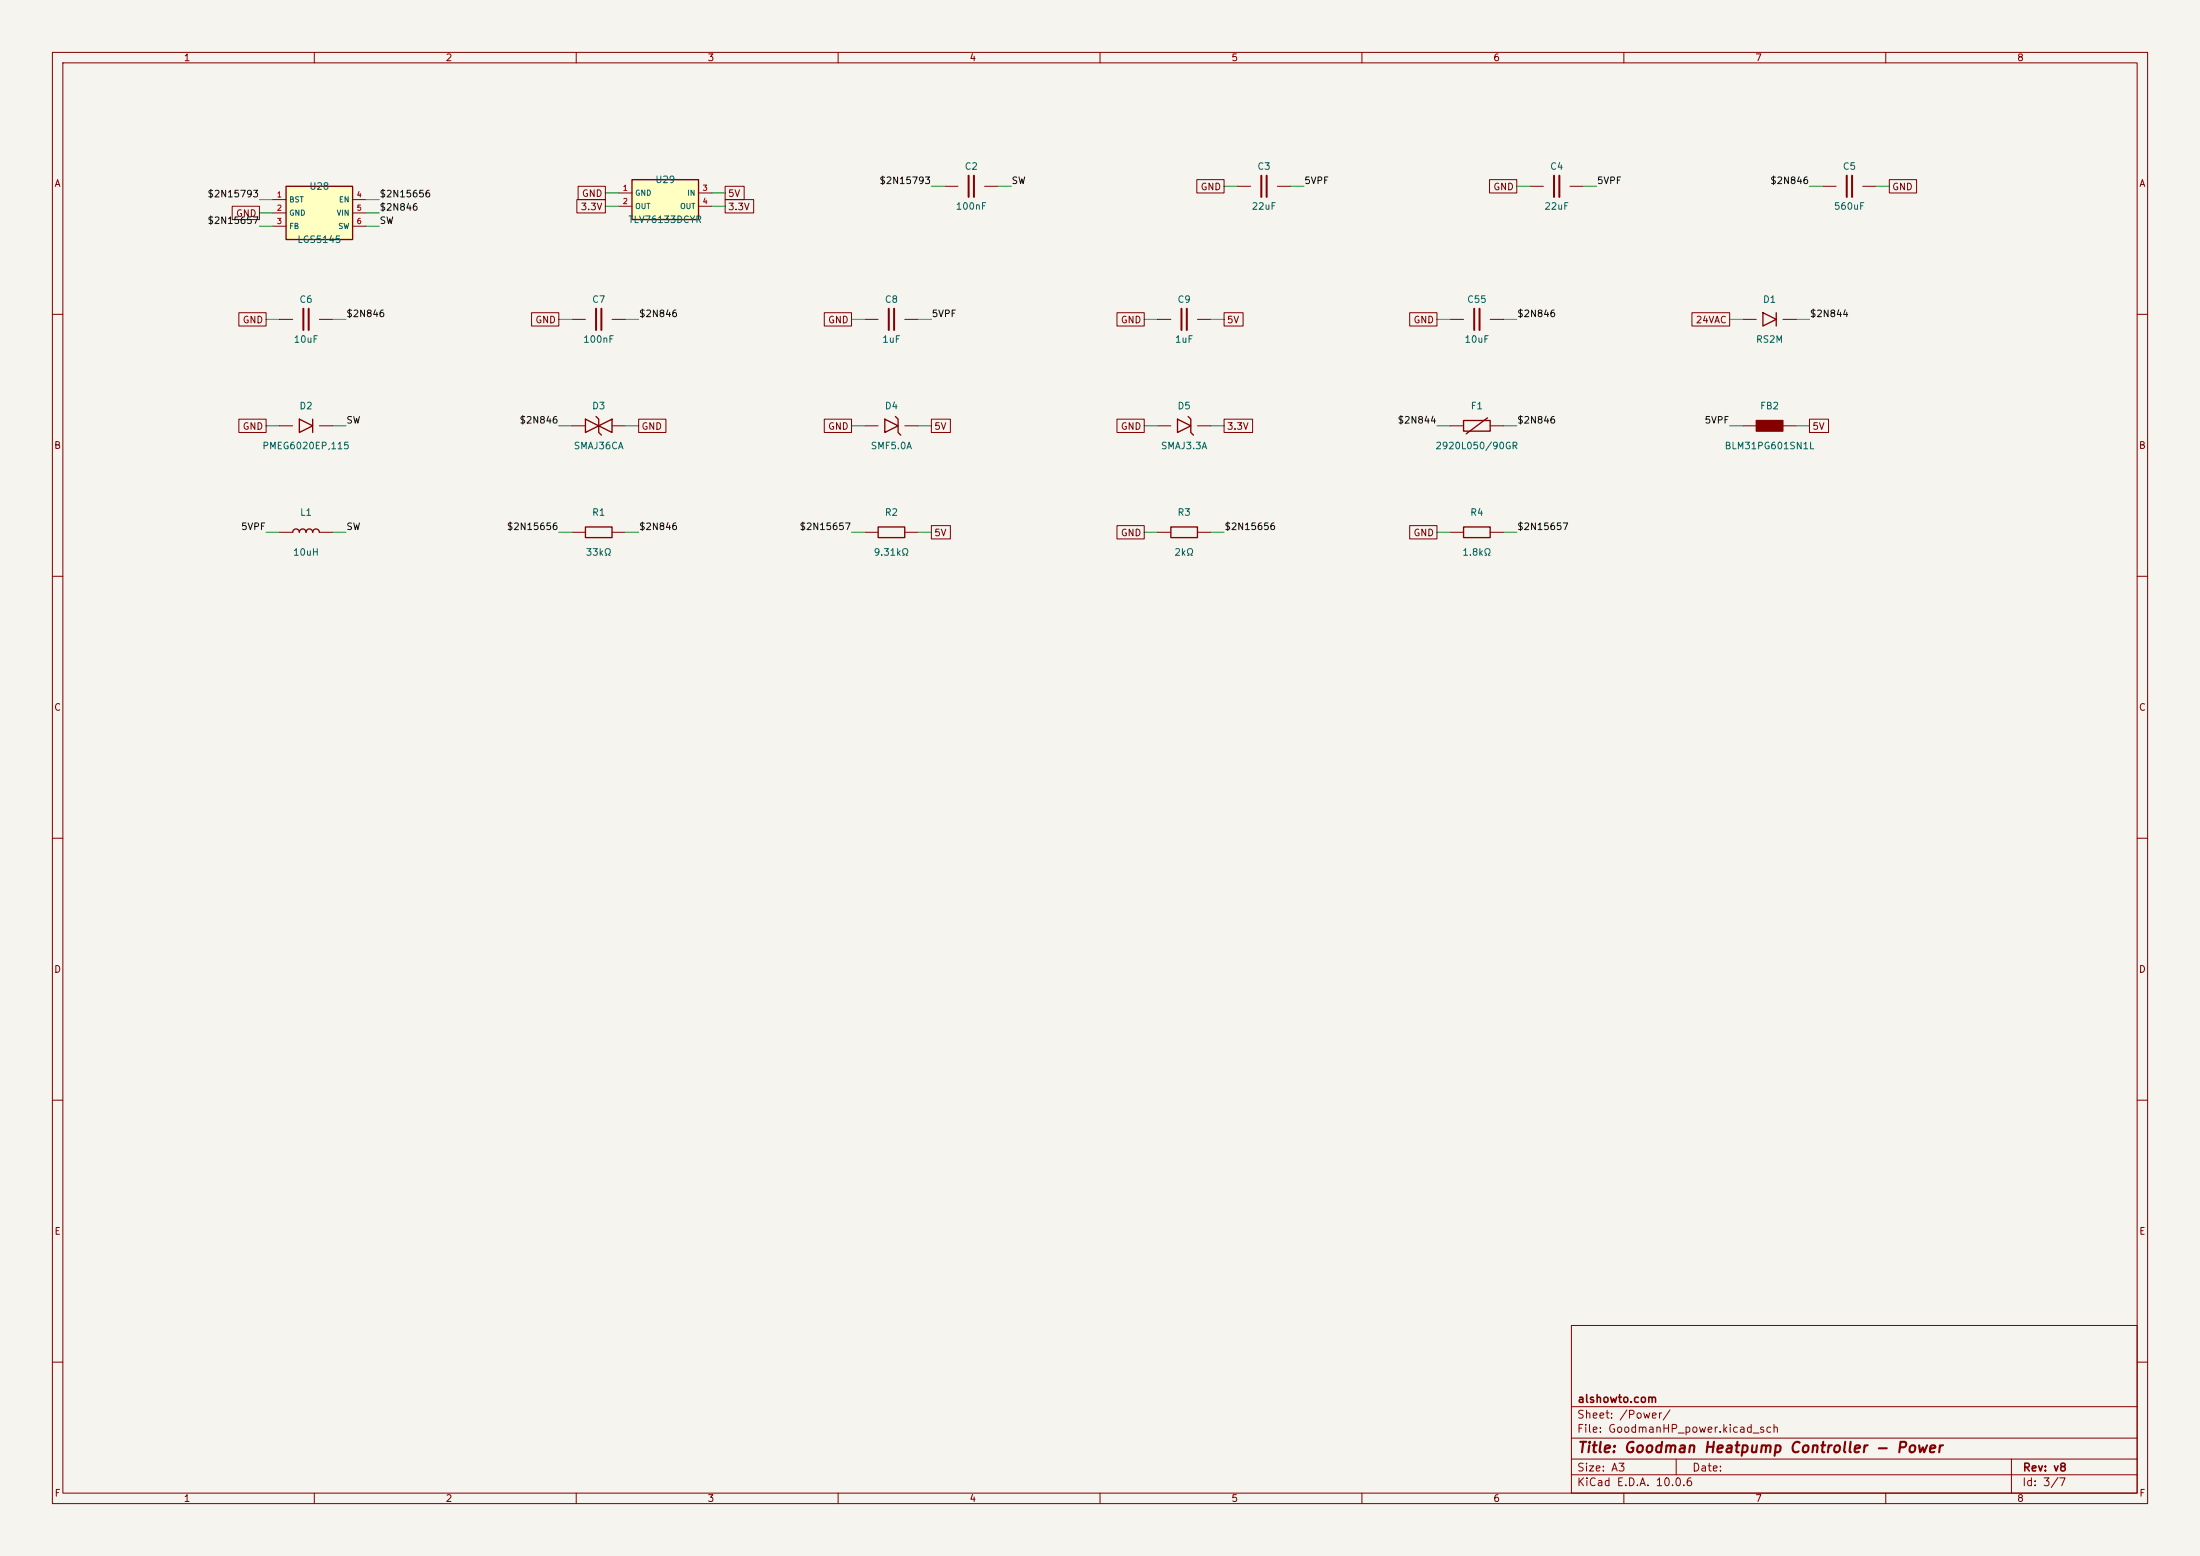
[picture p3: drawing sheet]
<svg xmlns="http://www.w3.org/2000/svg" width="420mm" height="297mm" viewBox="0 0 420 297" stroke-linecap="round" stroke-linejoin="round" font-family="sans-serif">
<path d="M0 0h420v297h-420z" fill="#f5f4ef" stroke="#f5f4ef" stroke-width=".19"/>
<g fill="none" stroke="#840000" stroke-width=".19">
<path d="M10 10h400v277h-400zM12 12h396v273h-396zM60 10v2M110 10v2M160 10v2M210 10v2M260 10v2M310 10v2M360 10v2M180.3 35.6h2.6M188 35.6h2.5M236.2 35.6h2.6"/>
<path d="M243.8 35.6h2.6M292.1 35.6h2.5M299.7 35.6h2.6M348 35.6h2.5M355.6 35.6h2.5M10 60h2M165.1 61h2.5M172.7 61h2.6M276.9 61h2.5M284.5 61h2.5M332.7 61h2.6M340.4 61h2.5"/>
<path d="M408 60h2M109.2 81.3h2.6M116.8 81.3h2.6M332.7 81.3h2.6M340.4 81.3h2.5M10 110h2M53.3 101.6h2.6M61 101.6h2.5M109.2 101.6h2.6M116.8 101.6h2.6M221 101.6h2.5M228.6 101.6h2.5"/>
<path d="M276.9 101.6h2.5M284.5 101.6h2.5M408 110h2M10 160h2M408 160h2M10 210h2M408 210h2M300 253h108v32h-108zM10 260h2M300 278.5h108M300 274.5h108M300 268.5h108"/>
<path d="M320 278.5v3M384 278.5v6.5M408 260h2M60 285v2M110 285v2M160 285v2M210 285v2M260 285v2M300 281.5h108M310 285v2M360 285v2"/>
</g>
<path d="M336.5 59.7l2.6 1.3-2.6 1.2zM339.1 59.7v2.5M113.8 79.5l.5 .5v2.6l.5 .5M111.8 80l2.5 1.3-2.5 1.3zM114.3 81.3l2.5-1.3v2.6zM55.9 101.6a.63 .63 0 0 1 .6-.6 .63 .63 0 0 1 .6 .6 .63 .63 0 0 1 .7-.6 .63 .63 0 0 1 .6 .6 .63 .63 0 0 1 .7-.6 .63 .63 0 0 1 .6 .6 .63 .63 0 0 1 .6-.6 .63 .63 0 0 1 .7 .6M111.8 100.6h5v2h-5zM223.5 100.6h5.1v2h-5.1zM279.4 100.6h5.1v2h-5.1z" fill="none" stroke="#840000" stroke-width=".25"/>
<path d="M184.9 33.5v4.1M185.9 33.5v4.1M240.8 33.5v4.1M241.8 33.5v4.1M296.7 33.5v4.1M297.7 33.5v4.1M352.6 33.5v4.1M353.6 33.5v4.1M169.7 58.9v4.1M170.7 58.9v4.1M281.4 58.9v4.1M282.4 58.9v4.1" fill="none" stroke="#840000" stroke-width=".38"/>
<path d="M335.3 80.3h5.1v2h-5.1z" fill="#840000" stroke="#840000" stroke-width=".25"/>
<path d="M54.6 35.6h12.7v10.1h-12.7z" fill="#ffffc2"/>
<path d="M54.6 35.6h12.7v10.1h-12.7zM170.9 79.5l.5 .5v2.6l.6 .5M226.8 79.5l.5 .5v2.6l.5 .5M284 79.8l-4.1 3M168.9 80l2.5 1.3-2.5 1.3zM224.8 80l2.5 1.3-2.5 1.3zM279.4 80.3h5.1v2h-5.1z" fill="none" stroke="#840000" stroke-width=".25"/>
<g fill="none" stroke="#840000" stroke-width=".19">
<path d="M52.1 38.1h2.5M67.3 38.1h2.5M52.1 40.6h2.5M52.1 43.2h2.5M67.3 40.6h2.5M67.3 43.2h2.5M53.3 61h2.6M61 61h2.5M109.2 61h2.6M116.8 61h2.6M165.1 81.3h2.5M172.7 81.3h2.6"/>
<path d="M221 81.3h2.5M228.6 81.3h2.5M276.9 81.3h2.5M284.5 81.3h2.5"/>
</g>
<path d="M57.9 58.9v4.1M58.9 58.9v4.1M113.8 58.9v4.1M114.8 58.9v4.1" fill="none" stroke="#840000" stroke-width=".38"/>
<path d="M120.6 34.3h12.7v7.6h-12.7z" fill="#ffffc2"/>
<path d="M120.6 34.3h12.7v7.6h-12.7zM57.1 80l2.6 1.3-2.6 1.3zM59.7 80v2.6M167.6 100.6h5.1v2h-5.1z" fill="none" stroke="#840000" stroke-width=".25"/>
<g fill="none" stroke="#840000" stroke-width=".19">
<path d="M44.3 39.4h5.2v2.5h-5.2zM110.1 38.1h5.5v2.5h-5.5zM110.4 35.6h5.2v2.5h-5.2zM118.1 36.8h2.5M118.1 39.4h2.5M133.3 36.8h2.6M133.3 39.4h2.6M138.4 38.1h5.5v2.5h-5.5zM138.4 35.6h3.7v2.5h-3.7zM228.5 34.3h5.2v2.5h-5.2zM284.4 34.3h5.2v2.5h-5.2zM360.7 34.3h5.2v2.5h-5.2z"/>
<path d="M45.6 59.7h5.2v2.5h-5.2zM101.5 59.7h5.2v2.5h-5.2zM157.4 59.7h5.2v2.5h-5.2zM213.2 59.7h5.2v2.5h-5.2zM233.7 59.7h3.6v2.5h-3.6zM269.1 59.7h5.2v2.5h-5.2zM323 59.7h7.2v2.5h-7.2zM221 61h2.5M228.6 61h2.5M45.6 80h5.2v2.6h-5.2zM53.3 81.3h2.6M61 81.3h2.5"/>
<path d="M121.9 80h5.2v2.6h-5.2zM157.4 80h5.2v2.6h-5.2zM177.8 80h3.6v2.6h-3.6zM213.2 80h5.2v2.6h-5.2zM233.7 80h5.4v2.6h-5.4zM345.4 80h3.7v2.6h-3.7zM165.1 101.6h2.5M172.7 101.6h2.6M177.8 100.3h3.6v2.6h-3.6zM213.2 100.3h5.2v2.6h-5.2zM269.1 100.3h5.2v2.6h-5.2z"/>
</g>
<path d="M225.6 58.9v4.1M226.6 58.9v4.1" fill="none" stroke="#840000" stroke-width=".38"/>
<g fill="none" stroke="#009600" stroke-width=".19">
<path d="M49.5 38.1h2.6M69.8 38.1h2.6M115.6 39.4h2.5M115.6 36.8h2.5M135.9 39.4h2.5M135.9 36.8h2.5M177.8 35.6h2.5M190.5 35.6h2.5M233.7 35.6h2.5M246.4 35.6h2.5M289.6 35.6h2.5M302.3 35.6h2.5"/>
<path d="M345.4 35.6h2.6M358.1 35.6h2.6M49.5 40.6h2.6M49.5 43.2h2.6M69.8 40.6h2.6M69.8 43.2h2.6M50.8 61h2.5M63.5 61h2.5M106.7 61h2.5M119.4 61h2.5M162.6 61h2.5M175.3 61h2.5"/>
<path d="M218.4 61h2.6M231.1 61h2.6M274.3 61h2.6M287 61h2.6M330.2 61h2.5M342.9 61h2.5M50.8 81.3h2.5M63.5 81.3h2.5M106.7 81.3h2.5M119.4 81.3h2.5M162.6 81.3h2.5M175.3 81.3h2.5"/>
<path d="M218.4 81.3h2.6M231.1 81.3h2.6M274.3 81.3h2.6M287 81.3h2.6M330.2 81.3h2.5M342.9 81.3h2.5M50.8 101.6h2.5M63.5 101.6h2.5M106.7 101.6h2.5M119.4 101.6h2.5M162.6 101.6h2.5M175.3 101.6h2.5"/>
<path d="M218.4 101.6h2.6M231.1 101.6h2.6M274.3 101.6h2.6M287 101.6h2.6"/>
</g>
<text font-size="2" fill="#840000" x="301" y="277.8">Title: Goodman Heatpump Controller - Power</text>
<g font-size="1.5" fill="#840000">
<text x="301" y="268.1">alshowto.com</text>
<text x="300.9" y="273.8">File: GoodmanHP_power.kicad_sch</text>
<text x="300.9" y="271.1">Sheet: /Power/</text>
<text x="300.9" y="281.2">Size: A3</text>
<text x="322.9" y="281.2">Date:</text>
<text x="386" y="281.2">Rev: v8</text>
<text x="300.9" y="284">KiCad E.D.A. 10.0.6</text>
<text x="385.9" y="284">Id: 3/7</text>
</g>
<g font-size="1.3" fill="#840000">
<text x="35" y="12">1</text>
<text x="85" y="12">2</text>
<text x="135" y="12">3</text>
<text x="185" y="12">4</text>
<text x="235" y="12">5</text>
<text x="285" y="12">6</text>
<text x="335" y="12">7</text>
<text x="385" y="12">8</text>
<text x="10.3" y="36">A</text>
<text x="408.3" y="36">A</text>
<text x="45" y="41.7">GND</text>
<text x="110.8" y="40.4">3.3V</text>
<text x="111" y="37.9">GND</text>
<text x="138.9" y="40.4">3.3V</text>
<text x="138.9" y="37.9">5V</text>
<text x="229.1" y="36.6">GND</text>
<text x="285" y="36.6">GND</text>
<text x="361.1" y="36.6">GND</text>
<text x="46.2" y="62">GND</text>
<text x="102.1" y="62">GND</text>
<text x="158" y="62">GND</text>
<text x="213.9" y="62">GND</text>
<text x="234.1" y="62">5V</text>
<text x="269.7" y="62">GND</text>
<text x="323.6" y="62">24VAC</text>
<text x="46.2" y="82.3">GND</text>
<text x="122.4" y="82.3">GND</text>
<text x="158" y="82.3">GND</text>
<text x="178.2" y="82.3">5V</text>
<text x="213.9" y="82.3">GND</text>
<text x="234.1" y="82.3">3.3V</text>
<text x="345.9" y="82.3">5V</text>
<text x="10.2" y="86">B</text>
<text x="408.2" y="86">B</text>
<text x="178.2" y="102.7">5V</text>
<text x="213.9" y="102.7">GND</text>
<text x="269.7" y="102.7">GND</text>
<text x="10.2" y="136">C</text>
<text x="408.2" y="136">C</text>
<text x="10.2" y="186">D</text>
<text x="408.2" y="186">D</text>
<text x="10.3" y="236">E</text>
<text x="408.3" y="236">E</text>
<text x="10.3" y="286">F</text>
<text x="35" y="287">1</text>
<text x="85" y="287">2</text>
<text x="135" y="287">3</text>
<text x="185" y="287">4</text>
<text x="235" y="287">5</text>
<text x="285" y="287">6</text>
<text x="335" y="287">7</text>
<text x="385" y="287">8</text>
<text x="408.3" y="286">F</text>
</g>
<g font-size="1.3" fill="#006464">
<text x="125" y="35.3">U29</text>
<text x="184.1" y="32.7">C2</text>
<text x="239.9" y="32.7">C3</text>
<text x="295.8" y="32.7">C4</text>
<text x="351.7" y="32.7">C5</text>
<text x="59" y="36.5">U28</text>
<text x="182.4" y="40.3">100nF</text>
<text x="238.8" y="40.3">22uF</text>
<text x="294.7" y="40.3">22uF</text>
<text x="350" y="40.3">560uF</text>
<text x="56.7" y="46.7">LGS5145</text>
<text x="119.9" y="42.9">TLV76133DCYR</text>
<text x="57.1" y="58.1">C6</text>
<text x="112.9" y="58.1">C7</text>
<text x="168.8" y="58.1">C8</text>
<text x="224.7" y="58.1">C9</text>
<text x="280" y="58.1">C55</text>
<text x="336.5" y="58.1">D1</text>
<text x="56" y="65.7">10uF</text>
<text x="111.2" y="65.7">100nF</text>
<text x="168.3" y="65.7">1uF</text>
<text x="224.2" y="65.7">1uF</text>
<text x="279.5" y="65.7">10uF</text>
<text x="335.1" y="65.7">RS2M</text>
<text x="57.1" y="78.4">D2</text>
<text x="112.9" y="78.4">D3</text>
<text x="168.8" y="78.4">D4</text>
<text x="224.7" y="78.4">D5</text>
<text x="280.7" y="78.4">F1</text>
<text x="335.9" y="78.4">FB2</text>
<text x="50" y="86.1">PMEG6020EP,115</text>
<text x="109.4" y="86.1">SMAJ36CA</text>
<text x="166.1" y="86.1">SMF5.0A</text>
<text x="221.5" y="86.1">SMAJ3.3A</text>
<text x="273.9" y="86.1">2920L050/90GR</text>
<text x="329.1" y="86.1">BLM31PG601SN1L</text>
<text x="57.2" y="98.8">L1</text>
<text x="112.9" y="98.8">R1</text>
<text x="168.8" y="98.8">R2</text>
<text x="224.7" y="98.8">R3</text>
<text x="280.6" y="98.8">R4</text>
<text x="55.8" y="106.4">10uH</text>
<text x="111.7" y="106.4">33kΩ</text>
<text x="166.7" y="106.4">9.31kΩ</text>
<text x="224.1" y="106.4">2kΩ</text>
<text x="279.1" y="106.4">1.8kΩ</text>
</g>
<g font-size="1.3" fill="#0f0f0f">
<text x="167.8" y="35.4">$2N15793</text>
<text x="193" y="35.4">SW</text>
<text x="248.9" y="35.4">5VPF</text>
<text x="304.8" y="35.4">5VPF</text>
<text x="337.8" y="35.4">$2N846</text>
<text x="39.5" y="38">$2N15793</text>
<text x="72.4" y="40.5">$2N846</text>
<text x="72.4" y="38">$2N15656</text>
<text x="39.5" y="43.1">$2N15657</text>
<text x="72.4" y="43.1">SW</text>
<text x="66" y="60.8">$2N846</text>
<text x="121.9" y="60.8">$2N846</text>
<text x="177.8" y="60.8">5VPF</text>
<text x="289.5" y="60.8">$2N846</text>
<text x="345.4" y="60.8">$2N844</text>
<text x="66" y="81.2">SW</text>
<text x="99.1" y="81.2">$2N846</text>
<text x="266.7" y="81.2">$2N844</text>
<text x="289.5" y="81.2">$2N846</text>
<text x="325.3" y="81.2">5VPF</text>
<text x="45.9" y="101.5">5VPF</text>
<text x="66" y="101.5">SW</text>
<text x="96.7" y="101.5">$2N15656</text>
<text x="121.9" y="101.5">$2N846</text>
<text x="152.5" y="101.5">$2N15657</text>
<text x="233.7" y="101.5">$2N15656</text>
<text x="289.5" y="101.5">$2N15657</text>
</g>
<g font-size="1" fill="#a90000">
<text x="52.8" y="37.9">1</text>
<text x="52.8" y="40.5">2</text>
<text x="68" y="37.9">4</text>
<text x="68" y="40.5">5</text>
<text x="118.8" y="36.6">1</text>
<text x="118.8" y="39.2">2</text>
<text x="134" y="36.6">3</text>
<text x="134" y="39.2">4</text>
<text x="52.8" y="43">3</text>
<text x="68" y="43">6</text>
</g>
<g font-size="1" fill="#006464">
<text x="55.1" y="38.9">BST</text>
<text x="55.1" y="41.4">GND</text>
<text x="64.2" y="41.4">VIN</text>
<text x="64.6" y="38.9">EN</text>
<text x="121.2" y="37.6">GND</text>
<text x="121.2" y="40.1">OUT</text>
<text x="129.7" y="40.1">OUT</text>
<text x="131.1" y="37.6">IN</text>
<text x="55.1" y="43.9">FB</text>
<text x="64.5" y="43.9">SW</text>
</g>
</svg>
